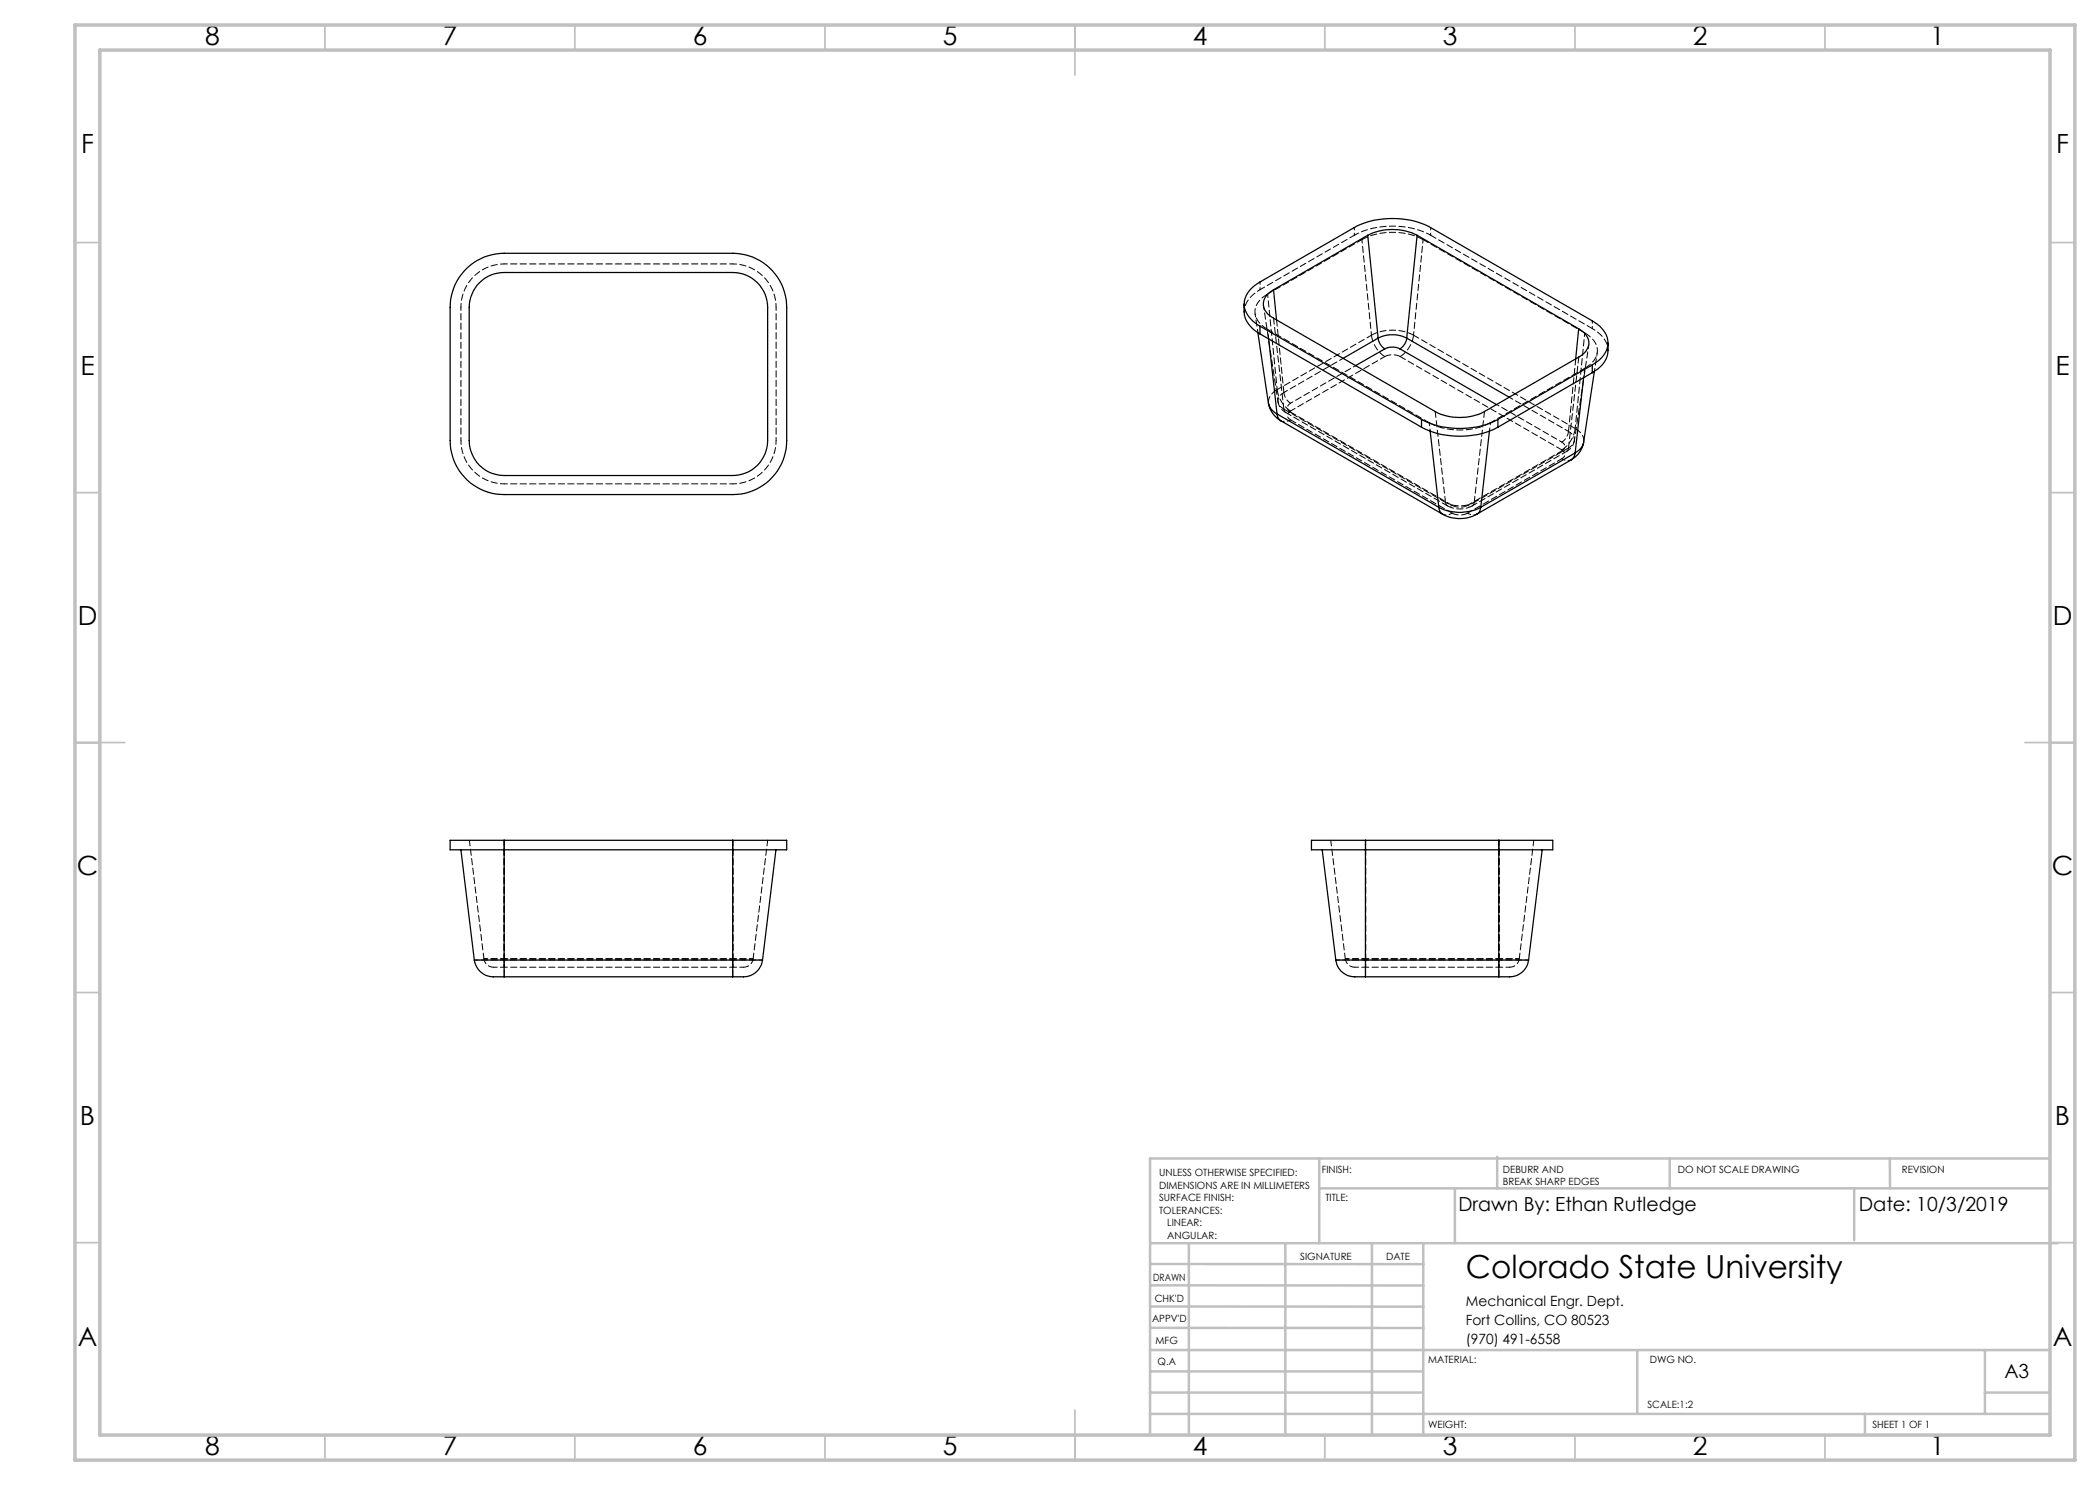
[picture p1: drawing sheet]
<svg xmlns="http://www.w3.org/2000/svg" width="420mm" height="297mm" viewBox="0 0 420 297" stroke-linecap="round" stroke-linejoin="round" font-family="sans-serif">
<g fill="none" stroke="#c0c0c0" stroke-width=".35">
<path d="M65 5v5M115 5v5M165 5v5M215 5v10M265 5v5M315 5v5M365 5v5M15 48.5h5M410 48.5h5M15 98.5h5M410 98.5h5M15 148.5h10"/>
<path d="M405 148.5h10M15 198.5h5M410 198.5h5M15 248.5h5M410 248.5h5M65 287v5M115 287v5M165 287v5M215 282v10M265 287v5M315 287v5M365 287v5"/>
</g>
<g fill="none" stroke="#c0c0c0" stroke-width=".5">
<path d="M263.8 231.7v16.9M263.8 237.7h146.2M291 237.7v10.9M299.4 231.3v6.4M333.9 231.7v6M370.8 237.7v10.3M378 231.7v6M410 231.7h-180v55.2M230.1 248.6h181.4M230.1 257.1h54.6M230.1 252.8h54.6M237.8 248.8v38.2"/>
<path d="M257.1 248.6v38.2M274.4 248.8v38.2M284.7 248.6v38.2M230 278.5h54.6M230 274.3h54.6M230 270h180M230 265.6h54.7M230.1 261.3h54.6M327.4 270v12.8M397 278.5h13M397 270v12.8M230 282.8h180"/>
<path d="M373 282.8v4.2"/>
</g>
<path d="M15 5h400v287h-400zM20 10h390v277h-390z" fill="none" stroke="#c0c0c0" stroke-width=".7"/>
<g fill="none" stroke="#000" stroke-width=".25">
<path d="M92.9 54.1a10.9 10.9 0 0 1 7.9-3.4h45.7a10.8 10.8 0 0 1 10.8 10.8v26.6a10.8 10.8 0 0 1-10.8 10.8h-45.7a10.8 10.8 0 0 1-10.8-10.8v-26.6a10.8 10.8 0 0 1 2.9-7.4zM95.9 56.5a6.9 6.9 0 0 1 4.9-2h45.7a7 7 0 0 1 7 7v26.6a7 7 0 0 1-7 7h-45.7a7 7 0 0 1-7-7v-26.6a7.3 7.3 0 0 1 2.1-5zM254.7 58a2.94 2.94 0 0 0-1.2 4.7l1.2 .9 32.3 18.7a10.8 10.8 0 0 0 9.9 0l18.8-10.9a2.95 2.95 0 0 0 1.3-4.7l-1.3-.9M254.7 58l.6 6M273.5 47.1a11.1 11.1 0 0 1 9.9 0M273.5 47.1l-18.8 10.9M273.5 47.1l2.1 20.5M283.4 47.1l32.3 18.7M283.4 47.1l-2.1 20.5M248.8 60.8v1.6a5.5 5.5 0 0 0 3.2 4.4M251.6 66.5l2.1 14.2M252 65.2a5.2 5.2 0 0 1-3.1-5.1 5.8 5.8 0 0 1 3.1-3.7l18.9-10.9a17 17 0 0 1 15.2 0l32.4 18.7a5 5 0 0 1 2.9 5.5 6.1 6.1 0 0 1-2.9 3.3"/>
<path d="M252 65.2l32.3 18.7M252 65.2v1.6M252 66.8l32.3 18.6M253.7 67.8l1.7 15M275.6 67.6a2.88 2.88 0 0 0 1.4 2.2M275.6 67.6a6.4 6.4 0 0 1 5.7 0M275.6 67.6l-7 4.1M277 69.8a3.4 3.4 0 0 1 3 0M277 69.8l-5.9 3.3M280 69.8l19.3 11.1M281.3 67.6a2.88 2.88 0 0 1-1.3 2.2M281.3 67.6l20.5 11.8"/>
<path d="M315.7 65.8l-.6 6M316.7 75.5l-1.7 15.1M318.5 73l-18.9 10.9M318.5 73v1.5M318.5 74.5l-18.9 10.9M318.9 74.3l-2.2 14.1M321.6 68.6v1.5a5.2 5.2 0 0 1-3.1 4.4M253.7 80.7l.6 1.2 1.1 .9M253.7 80.7a4.9 4.9 0 0 0 2.5 3.5M255.4 82.8l.2 .7 .6 .7M255.4 82.8l32.4 18.7M256.2 84.2l32.3 18.6"/>
<path d="M284.3 83.9a17.1 17.1 0 0 0 15.3 0M284.3 85.4a17.1 17.1 0 0 0 15.3 0M284.3 83.9v1.5M286 86.2l1.8 15.3M297.9 86.2l-1.7 15.3M299.6 83.9v1.5M314.3 92l-18.9 10.8M315 90.6l-.1 .7-.6 .7M315 90.6l-18.8 10.9M316.7 88.4a5 5 0 0 1-2.4 3.6M316.7 88.4l-.6 1.3-1.1 .9M287.8 101.5a9.1 9.1 0 0 0 8.4 0"/>
<path d="M287.8 101.5l.3 .9 .4 .4M288.5 102.8a7.1 7.1 0 0 0 6.9 0M296.2 101.5l-.4 .9-.4 .4M92.2 170l2.7 22M100.8 168.1h-10.8v1.9h67.3v-1.9h-10.8M100.8 168.1v23.9M100.8 168.1h45.7M146.5 168.1v23.9M155.2 170l-2.7 22M264.4 170l2.8 22M273.1 168.1h-10.8v1.9h48.3v-1.9h-10.8M273.1 168.1h26.7"/>
<path d="M273.1 168.1v23.9M299.8 168.1v23.9M308.4 170l-2.7 22M94.9 192h5.9M94.9 192a4.1 4.1 0 0 0 4.8 3.4h1.1M100.8 192v3.4M100.8 192h45.7M100.8 195.4h45.7M146.5 192h6M146.5 192v3.4M152.5 192a4.1 4.1 0 0 1-4.9 3.4h-1.1M267.2 192h5.9"/>
<path d="M267.2 192a4 4 0 0 0 4.8 3.4h1.1M273.1 192v3.4M273.1 192h26.7M273.1 195.4h26.7M299.8 192h5.9M299.8 192v3.4M305.7 192a4.1 4.1 0 0 1-4.9 3.4h-1"/>
</g>
<g fill="none" stroke="#000" stroke-width=".2" stroke-dasharray="1.3 .6" stroke-dashoffset=".5">
<path d="M100.8 52.8a8.7 8.7 0 0 0-8.6 8.6M155.2 61.4a8.7 8.7 0 0 0-8.6-8.6M268.6 71.7l-11.8 6.8M92.2 88.1a8.7 8.7 0 0 0 8.6 8.7M146.6 96.8a8.7 8.7 0 0 0 8.6-8.7M258.1 82.4a.93 .93 0 0 1-.6-.9 .93 .93 0 0 1 .6-.9M258.1 84a.93 .93 0 0 1-.6-.9 .93 .93 0 0 1 .6-.9M312.4 88.4a.93 .93 0 0 1 .6 .9 .93 .93 0 0 1-.6 .9M312.4 90a.93 .93 0 0 1 .6 .9 .93 .93 0 0 1-.6 .8M313.7 86.3l-11.9-6.9M289.1 100.5a6.3 6.3 0 0 0 5.7 0M96.8 191.8h4"/>
<path d="M100.8 193.4h-2.1M100.8 192h-5.9M100.8 191.8h-4M146.6 191.8h4M148.7 193.4h-2.1M150.6 191.8h-4M152.5 192h-5.9M269.1 191.8h4M273.1 193.4h-2.1M273.1 191.8h-4M273.1 192h-5.9M299.8 191.8h4"/>
<path d="M302 193.4h-2.2M303.8 191.8h-4M305.7 192h-5.9"/>
</g>
<g fill="none" stroke="#000" stroke-width=".2" stroke-dasharray="1.3 .6" stroke-dashoffset=".1">
<path d="M253.5 65.9l32.4 18.6M254.7 63.6l2.1 18.2M280 71.3l32.4 18.7M282.7 67a9.3 9.3 0 0 0-8.4 0M317 66.6l-32.4-18.7M318.5 65.7l-32.4-18.6M256.8 81.8l32.3 18.7M257.2 82.5l32.3 18.7M296.9 82.3l-2.1 18.2M313.7 89.6l2.1-18.2M315 85.7l-32.3-18.7M289.1 100.5l-2.1-18.2"/>
<path d="M290.4 102.6l-32.3-18.6M290.4 101.1l-32.3-18.7M146.6 169.9v22.1M153.5 168l-2.9 23.8M299.8 169.9v22.1M306.8 168l-3 23.8M96.8 191.8l-2.9-23.8M100.8 192v-22.1M269.1 191.8l-3-23.8M273.1 192v-22.1"/>
</g>
<g fill="none" stroke="#000" stroke-width=".2" stroke-dasharray="1.3 .6" stroke-dashoffset=".2">
<path d="M270.9 47.1l-18.9 10.8M272.4 47.9l-18.9 10.9M274.3 67l-18.9 10.9M255.6 80.4a2.98 2.98 0 0 0 1.6 2.1M258.1 82.2l18.9-10.9M298.1 84.5l18.9-10.8M312.4 91.7l-18.9 10.9M312.4 90.2l-18.9 10.9M313.3 90.3a2.98 2.98 0 0 0 1.6-2.2M294.5 101.2l18.8-10.9M294.8 100.5l18.9-10.9M100.8 168v23.8"/>
<path d="M146.6 168v23.8M273.1 168v23.8M299.8 168v23.8M96.8 191.8a1.91 1.91 0 0 0 1.9 1.6M100.8 191.8v-23.8M146.6 191.8v-23.8M148.7 193.4a1.91 1.91 0 0 0 1.9-1.6M271 193.4a1.91 1.91 0 0 1-1.9-1.6M273.1 191.8v-23.8M299.8 191.8v-23.8M303.8 191.8a1.91 1.91 0 0 1-1.8 1.6"/>
</g>
<g fill="none" stroke="#000" stroke-width=".2" stroke-dasharray="1.3 .6" stroke-dashoffset=".8">
<path d="M252 56.4v1.5M270.9 45.5v1.6M286.1 45.5v1.6M318.5 64.2v1.5M286 86.2l-.1-1.7M298.1 84.5l-.2 1.7M100.8 193.4v-1.6M100.8 191.8v1.6M146.6 193.4v-1.6M146.6 191.8v1.6M273.1 193.4v-1.6M273.1 191.8v1.6"/>
<path d="M299.8 193.4v-1.6M299.8 191.8v1.6"/>
</g>
<g fill="none" stroke="#000" stroke-width=".2" stroke-dasharray="1.3 .6" stroke-dashoffset=".6">
<path d="M146.6 52.8h-45.8M272.4 47.9l1.9 19.1M92.2 61.4v26.7M255.4 77.9l-1.9-19.1M282.7 67l1.9-19.1M317 66.6l-2 19.1M100.8 96.8h45.8M155.2 88.1v-26.7M258.1 84l-1 .3-.9-.1M312.4 91.7l1 .4 .9-.2M290.4 102.6l-1 .4-.9-.2M293.5 102.6l1 .4 .9-.2"/>
<path d="M100.8 191.8h45.8M146.6 193.4h-45.8M146.6 191.8h-45.8M146.6 192h-45.8M273.1 191.8h26.7M299.8 193.4h-26.7M299.8 192h-26.7M299.8 191.8h-26.7"/>
</g>
<path d="M100.8 168v1.9M146.6 168v1.9M273.1 168v1.9M299.8 168v1.9" fill="none" stroke="#000" stroke-width=".2" stroke-dasharray="1.3 .6" stroke-dashoffset="1"/>
<path d="M253.5 58.8a4 4 0 0 0-2.4 4.4l.4 .9 .6 .7 1.4 1.1M255.4 77.9a6 6 0 0 0 2.7 4.3M255.4 77.9a2.83 2.83 0 0 0-1.7 2.8M274.3 67a6 6 0 0 0 2.7 4.3M282.7 67a6 6 0 0 1-2.7 4.3M317 73.7a4 4 0 0 0 2.4-4.4l-.4-.9-.7-.8-1.3-1M315 85.7a6 6 0 0 1-2.6 4.3M316.8 88.4a2.72 2.72 0 0 0-1.8-2.7M100.8 192v3.3M146.6 192v3.3M273.1 192v3.3M299.8 192v3.3" fill="none" stroke="#000" stroke-width=".2" stroke-dasharray="1.3 .6" stroke-dashoffset="-.1"/>
<path d="M284.6 47.9a13.5 13.5 0 0 0-12.2 0M256.8 78.5l-1.5-14.5M277 71.3a3.4 3.4 0 0 1 3 0M315.2 71.8l-1.5 14.5M285.9 84.5a13.5 13.5 0 0 0 12.2 0M289.5 101.2a5.3 5.3 0 0 0 5 0M293.5 102.6a3.4 3.4 0 0 1-3.1 0M293.5 101.1a3.4 3.4 0 0 1-3.1 0" fill="none" stroke="#000" stroke-width=".2" stroke-dasharray="1.3 .6"/>
<path d="M253.5 65.9l.2 1.8M316.7 75.5l.3-1.8M258.1 82.4a.8 .8 0 0 1-.9 .2 .8 .8 0 0 1-.4-.8M312.4 90.2a.8 .8 0 0 0 .8 .1 .8 .8 0 0 0 .5-.7M290.4 101.1a.8 .8 0 0 1-.8 .1 .8 .8 0 0 1-.5-.7M293.5 101.1a.8 .8 0 0 0 .9 .1 .8 .8 0 0 0 .4-.7" fill="none" stroke="#000" stroke-width=".2" stroke-dasharray="1.3 .6" stroke-dashoffset=".9"/>
<path d="M252 57.9a5.4 5.4 0 0 0-3.2 4.4M251 62.8l.6 3.7M318.9 74.3l.6-3.7M321.6 70.1a5.3 5.3 0 0 0-3.1-4.4M258.1 80.6l13-7.5M299.3 80.9l13.1 7.5" fill="none" stroke="#000" stroke-width=".2" stroke-dasharray="1.3 .6" stroke-dashoffset=".7"/>
<path d="M252.7 61.1l2.9 19.3M256.8 78.5a1.75 1.75 0 0 0-1.2 1.7 1.75 1.75 0 0 0 1.2 1.6M313.7 89.6a1.75 1.75 0 0 0 1.2-1.7 1.75 1.75 0 0 0-1.2-1.6M314.9 88.1l2.9-19.2" fill="none" stroke="#000" stroke-width=".2" stroke-dasharray="1.3 .6" stroke-dashoffset=".4"/>
<path d="M286.1 47.1a16.9 16.9 0 0 0-15.2 0M256.8 78.5a3 3 0 0 0 1.3 2.1M313.7 86.3a3 3 0 0 1-1.3 2.1" fill="none" stroke="#000" stroke-width=".2" stroke-dasharray="1.3 .6" stroke-dashoffset=".3"/>
<text font-size="6.3" x="293.2" y="255.5">Colorado State University</text>
<g font-size="5.3">
<text x="41" y="8.9">8</text>
<text x="88.5" y="8.9">7</text>
<text x="138.5" y="8.9">6</text>
<text x="188.5" y="8.9">5</text>
<text x="238.5" y="8.9">4</text>
<text x="288.5" y="8.9">3</text>
<text x="338.5" y="8.9">2</text>
<text x="386" y="8.9">1</text>
<text x="16.2" y="30.7">F</text>
<text x="411.2" y="30.7">F</text>
<text x="16.1" y="74.9">E</text>
<text x="411.1" y="74.9">E</text>
<text x="15.5" y="124.9">D</text>
<text x="410.5" y="124.9">D</text>
<text x="15.4" y="174.9">C</text>
<text x="410.4" y="174.9">C</text>
<text x="16" y="224.9">B</text>
<text x="411" y="224.9">B</text>
<text x="15.5" y="269.2">A</text>
<text x="410.5" y="269.2">A</text>
<text x="41" y="290.9">8</text>
<text x="88.5" y="290.9">7</text>
<text x="138.5" y="290.9">6</text>
<text x="188.5" y="290.9">5</text>
<text x="238.5" y="290.9">4</text>
<text x="288.5" y="290.9">3</text>
<text x="338.5" y="290.9">2</text>
<text x="386" y="290.9">1</text>
</g>
<g font-size="3.9">
<text x="291.7" y="242.2">Drawn By: Ethan Rutledge</text>
<text x="371.7" y="242.2">Date: 10/3/2019</text>
<text x="400.9" y="275.5">A3</text>
</g>
<g font-size="2.8">
<text x="293.2" y="261.1">Mechanical Engr. Dept.</text>
<text x="293.2" y="264.9">Fort Collins, CO 80523</text>
<text x="293.2" y="268.7">(970) 491-6558</text>
</g>
<g font-size="2">
<text x="231.8" y="235.2">UNLESS OTHERWISE SPECIFIED:</text>
<text x="231.8" y="237.7">DIMENSIONS ARE IN MILLIMETERS</text>
<text x="264.4" y="234.6">FINISH:</text>
<text x="300.6" y="234.6">DEBURR AND</text>
<text x="300.6" y="237.1">BREAK SHARP EDGES</text>
<text x="335.6" y="234.6">DO NOT SCALE DRAWING</text>
<text x="380.4" y="234.6">REVISION</text>
<text x="231.8" y="240.2">SURFACE FINISH:</text>
<text x="231.8" y="242.7">TOLERANCES:</text>
<text x="233.4" y="245.2">LINEAR:</text>
<text x="265.1" y="240.2">TITLE:</text>
<text x="233.5" y="247.7">ANGULAR:</text>
<text x="260" y="251.9">SIGNATURE</text>
<text x="277.2" y="251.9">DATE</text>
<text x="230.6" y="256.1">DRAWN</text>
<text x="230.9" y="260.3">CHK'D</text>
<text x="230.4" y="264.4">APPV'D</text>
<text x="231.1" y="268.8">MFG</text>
<text x="231.5" y="273">Q.A</text>
<text x="285.6" y="272.5">MATERIAL:</text>
<text x="330" y="272.5">DWG NO.</text>
<text x="329.5" y="281.7">SCALE:1:2</text>
<text x="285.6" y="285.5">WEIGHT:</text>
<text x="374.5" y="285.6">SHEET 1 OF 1</text>
</g>
</svg>
